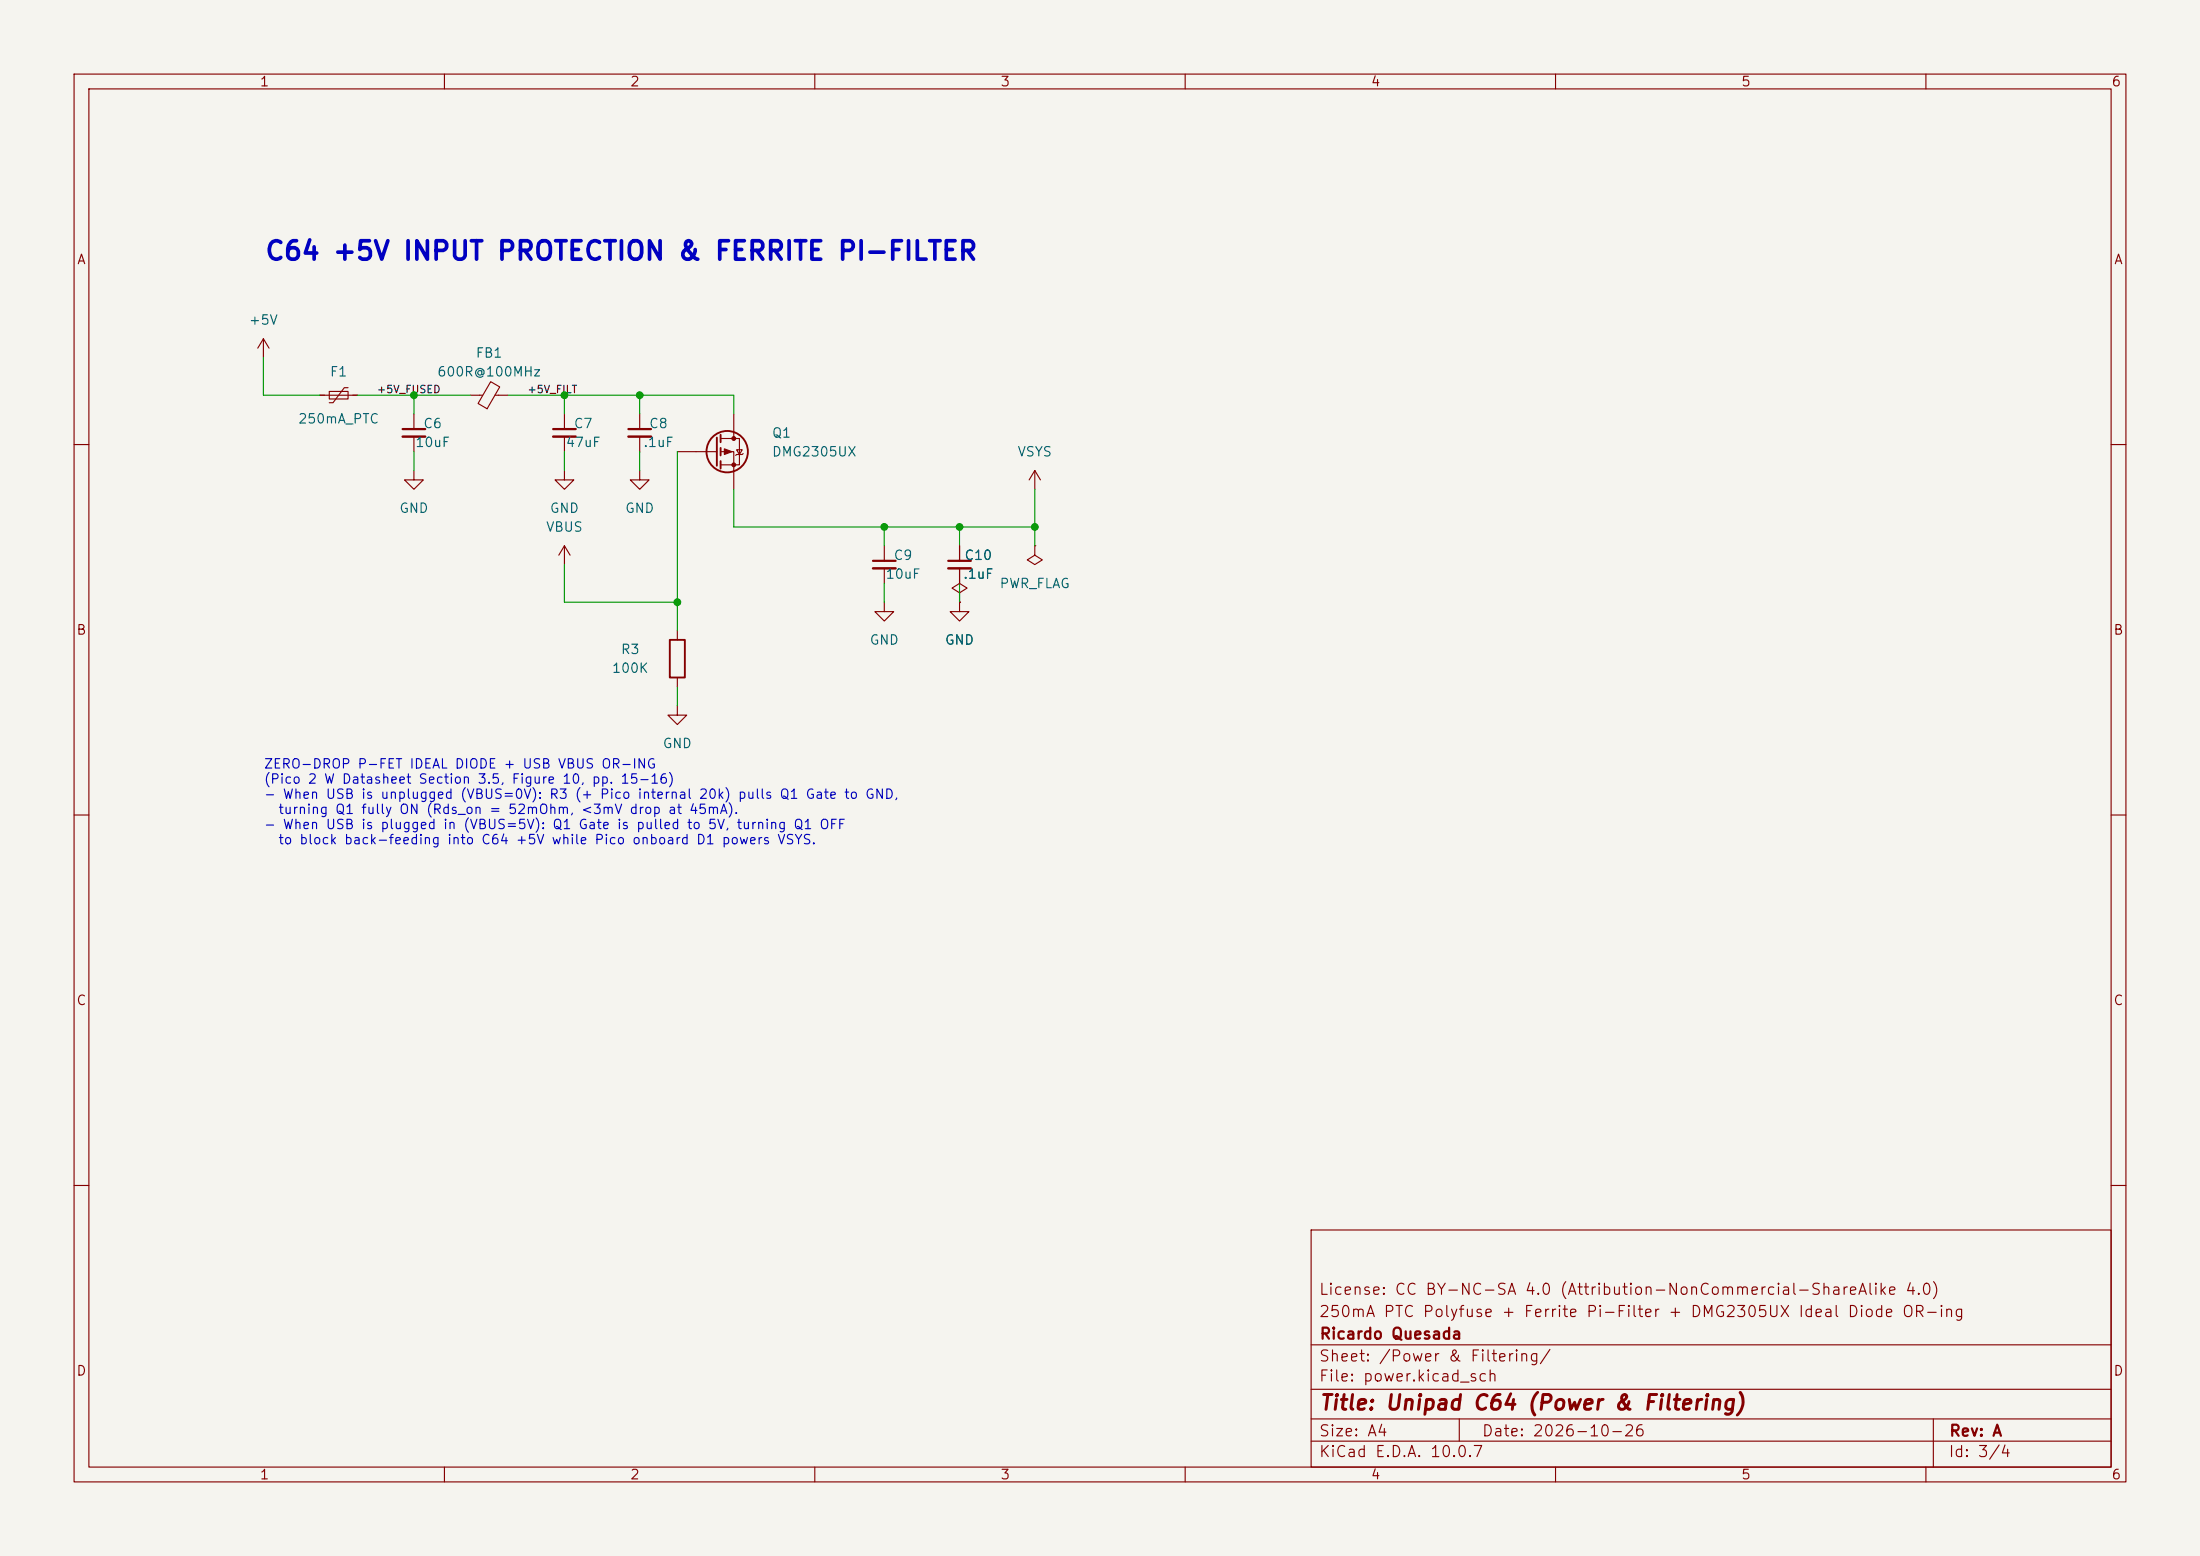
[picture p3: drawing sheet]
<svg xmlns="http://www.w3.org/2000/svg" width="297mm" height="210mm" viewBox="0 0 297 210" stroke-linecap="round" stroke-linejoin="round" font-family="sans-serif">
<path d="M0 0h297v210h-297z" fill="#f5f4ef" stroke="#f5f4ef" stroke-width=".14"/>
<g fill="none" stroke="#840000" stroke-width=".15">
<path d="M10 10h277v190h-277zM12 12h273v186h-273zM60 10v2M110 10v2M160 10v2M210 10v2M260 10v2M35.6 45.7l-.8 1.3M35.6 45.7l.7 1.3M35.6 45.7v2.6M43.2 53.3h5.1M44.4 52.8h2.6v1h-2.6z"/>
<path d="M47 52.3h-.5l-1.5 2.1h-.6M55.9 55.9v2M55.9 58.9v2.1M63.5 53.3h1.7M66.2 51.5l1.3 .7-1.7 3-1.3-.7zM66.8 53.3h1.8M76.2 55.9v2M76.2 58.9v2.1M86.4 55.9v2M86.4 58.9v2.1M97.3 59.2h2.5v3.5h-2.5M99.1 55.9v3.3"/>
<path d="M10 60h2M55.9 63.5v1.3h1.2l-1.2 1.2-1.3-1.2h1.3M76.2 63.5v1.3h1.3l-1.3 1.2-1.3-1.2h1.3M76.2 73.7v2.5M76.2 73.7l-.8 1.2M76.2 73.7l.8 1.2M86.4 63.5v1.3h1.2l-1.2 1.2-1.3-1.2h1.3M91.4 61h5.4M97.3 61h1.8v5M99.4 60.7h.8l-.4 .6zM100.3 61.2l-.1 .1h-.8l-.1 .2M119.4 73.7v2"/>
<path d="M119.4 76.7v2M129.5 73.7v2M129.5 76.7v2M139.7 73.7v1.2l1 .7-1 .6-1-.6 1-.7M139.7 73.7h.1M139.7 63.5l-.8 1.3M139.7 63.5l.8 1.3M139.7 63.5v2.5M285 60h2M91.4 95.3v1.2h1.3l-1.3 1.3-1.2-1.3h1.2M91.4 85.1v1.3M91.4 91.4v1.3"/>
<path d="M119.4 81.3v1.3h1.2l-1.2 1.2-1.3-1.2h1.3M129.5 80l1.1-.6-1.1-.7-1 .7 1 .6v1.3M129.5 81.3h.1M129.5 81.3v1.3h1.3l-1.3 1.2-1.2-1.2h1.2M10 110h2M285 110h2M10 160h2M177 166h108v32h-108zM285 160h2M60 198v2M110 198v2M160 198v2"/>
<path d="M177 194.5h108M177 191.5h108M177 187.5h108M177 181.5h108M197 191.5v3M210 198v2M260 198v2M261 191.5v6.5"/>
</g>
<path d="M54.4 57.9h3M74.7 57.9h3M84.8 57.9h3.1M117.9 75.7h3M128 75.7h3.1" fill="none" stroke="#840000" stroke-width=".3"/>
<path d="M54.4 58.9h3M74.7 58.9h3M84.8 58.9h3.1M117.9 76.7h3M128 76.7h3.1" fill="none" stroke="#840000" stroke-width=".33"/>
<g fill="none" stroke="#840000" stroke-width=".25">
<path d="M96.8 59.1v3.8M97.3 58.7v1M97.3 60.5v1M97.3 62.2v1M90.4 86.4h2.1v5h-2.1z"/>
<circle cx="98.2" cy="61" r="2.79"/>
</g>
<g fill="#840000" stroke="#840000" stroke-width=".15">
<path d="M97.8 60.6l1 .4-1 .3z"/>
<circle cx="99.1" cy="59.2" r=".25"/>
<circle cx="99.1" cy="62.7" r=".25"/>
</g>
<g fill="none" stroke="#009600" stroke-width=".15">
<path d="M35.6 48.3v5h7.6M48.3 53.3h15.2M55.9 53.3v2.6M68.6 53.3h30.5v2.6M76.2 53.3v2.6M86.4 53.3v2.6M55.9 61v2.5M76.2 76.2v5.1h15.2M76.2 61v2.5M86.4 61v2.5M91.4 61v24.1M99.1 66v5.1h40.6"/>
<path d="M119.4 71.1v2.6M119.4 78.7v2.6M129.5 71.1v2.6M129.5 78.7v2.6M139.7 66v7.7M91.4 92.7v2.6"/>
</g>
<g fill="#009600" stroke="#009600" stroke-width=".14">
<circle cx="55.9" cy="53.3" r=".46"/>
<circle cx="76.2" cy="53.3" r=".46"/>
<circle cx="86.4" cy="53.3" r=".46"/>
<circle cx="129.5" cy="71.1" r=".46"/>
<circle cx="91.4" cy="81.3" r=".46"/>
<circle cx="119.4" cy="71.1" r=".46"/>
<circle cx="139.7" cy="71.1" r=".46"/>
</g>
<text font-size="2.5" fill="#0000c2" x="35.6" y="35.7">C64 +5V INPUT PROTECTION &amp; FERRITE PI-FILTER</text>
<text font-size="2" fill="#840000" x="178" y="190.8">Title: Unipad C64 (Power &amp; Filtering)</text>
<g font-size="1.5" fill="#840000">
<text x="178" y="178.1">250mA PTC Polyfuse + Ferrite Pi-Filter + DMG2305UX Ideal Diode OR-ing</text>
<text x="178" y="175.1">License: CC BY-NC-SA 4.0 (Attribution-NonCommercial-ShareAlike 4.0)</text>
<text x="178" y="184.1">Sheet: /Power &amp; Filtering/</text>
<text x="178" y="181.1">Ricardo Quesada</text>
<text x="178" y="186.8">File: power.kicad_sch</text>
<text x="178" y="197">KiCad E.D.A. 10.0.7</text>
<text x="178" y="194.2">Size: A4</text>
<text x="200" y="194.2">Date: 2026-10-26</text>
<text x="263" y="197">Id: 3/4</text>
<text x="263" y="194.2">Rev: A</text>
</g>
<g font-size="1.3" fill="#840000">
<text x="35" y="12">1</text>
<text x="85" y="12">2</text>
<text x="135" y="12">3</text>
<text x="185" y="12">4</text>
<text x="235" y="12">5</text>
<text x="285" y="12">6</text>
<text x="10.3" y="36">A</text>
<text x="285.3" y="36">A</text>
<text x="10.2" y="86">B</text>
<text x="285.2" y="86">B</text>
<text x="10.2" y="136">C</text>
<text x="285.2" y="136">C</text>
<text x="10.2" y="186">D</text>
<text x="285.2" y="186">D</text>
<text x="35" y="200">1</text>
<text x="85" y="200">2</text>
<text x="135" y="200">3</text>
<text x="185" y="200">4</text>
<text x="235" y="200">5</text>
<text x="285" y="200">6</text>
</g>
<g font-size="1.3" fill="#006464">
<text x="33.5" y="44.1">+5V</text>
<text x="44.4" y="51.1">F1</text>
<text x="58.9" y="51.1">600R@100MHz</text>
<text x="64.1" y="48.6">FB1</text>
<text x="40.2" y="57.5">250mA_PTC</text>
<text x="57.1" y="58.1">C6</text>
<text x="77.4" y="58.1">C7</text>
<text x="87.5" y="58.1">C8</text>
<text x="104.1" y="59.4">Q1</text>
<text x="56" y="60.7">10uF</text>
<text x="76.3" y="60.7">47uF</text>
<text x="86.7" y="60.7">.1uF</text>
<text x="104.1" y="61.9">DMG2305UX</text>
<text x="137.3" y="61.9">VSYS</text>
<text x="53.8" y="69.5">GND</text>
<text x="74.1" y="69.5">GND</text>
<text x="84.3" y="69.5">GND</text>
<text x="73.6" y="72.1">VBUS</text>
<text x="120.6" y="75.9">C9</text>
<text x="130.1" y="75.9">C10</text>
<text x="119.5" y="78.4">10uF</text>
<text x="129.9" y="78.4">.1uF</text>
<text x="134.9" y="79.7">PWR_FLAG</text>
<text x="83.7" y="88.6">R3</text>
<text x="117.3" y="87.3">GND</text>
<text x="127.5" y="87.3">GND</text>
<text x="82.5" y="91.1">100K</text>
<text x="89.4" y="101.3">GND</text>
</g>
<g font-size="1.3" fill="#0000c2">
<text x="35.5" y="104">ZERO-DROP P-FET IDEAL DIODE + USB VBUS OR-ING</text>
<text x="35.5" y="106.1">(Pico 2 W Datasheet Section 3.5, Figure 10, pp. 15-16)</text>
<text x="35.5" y="108.1">- When USB is unplugged (VBUS=0V): R3 (+ Pico internal 20k) pulls Q1 Gate to GND,</text>
<text x="35.5" y="112.2">- When USB is plugged in (VBUS=5V): Q1 Gate is pulled to 5V, turning Q1 OFF</text>
<text x="37.5" y="110.2">turning Q1 fully ON (Rds_on = 52mOhm, &lt;3mV drop at 45mA).</text>
<text x="37.5" y="114.3">to block back-feeding into C64 +5V while Pico onboard D1 powers VSYS.</text>
</g>
<g font-size="1" fill="#0f0f0f">
<text x="50.8" y="53.3">+5V_FUSED</text>
<text x="71.1" y="53.3">+5V_FILT</text>
</g>
</svg>
